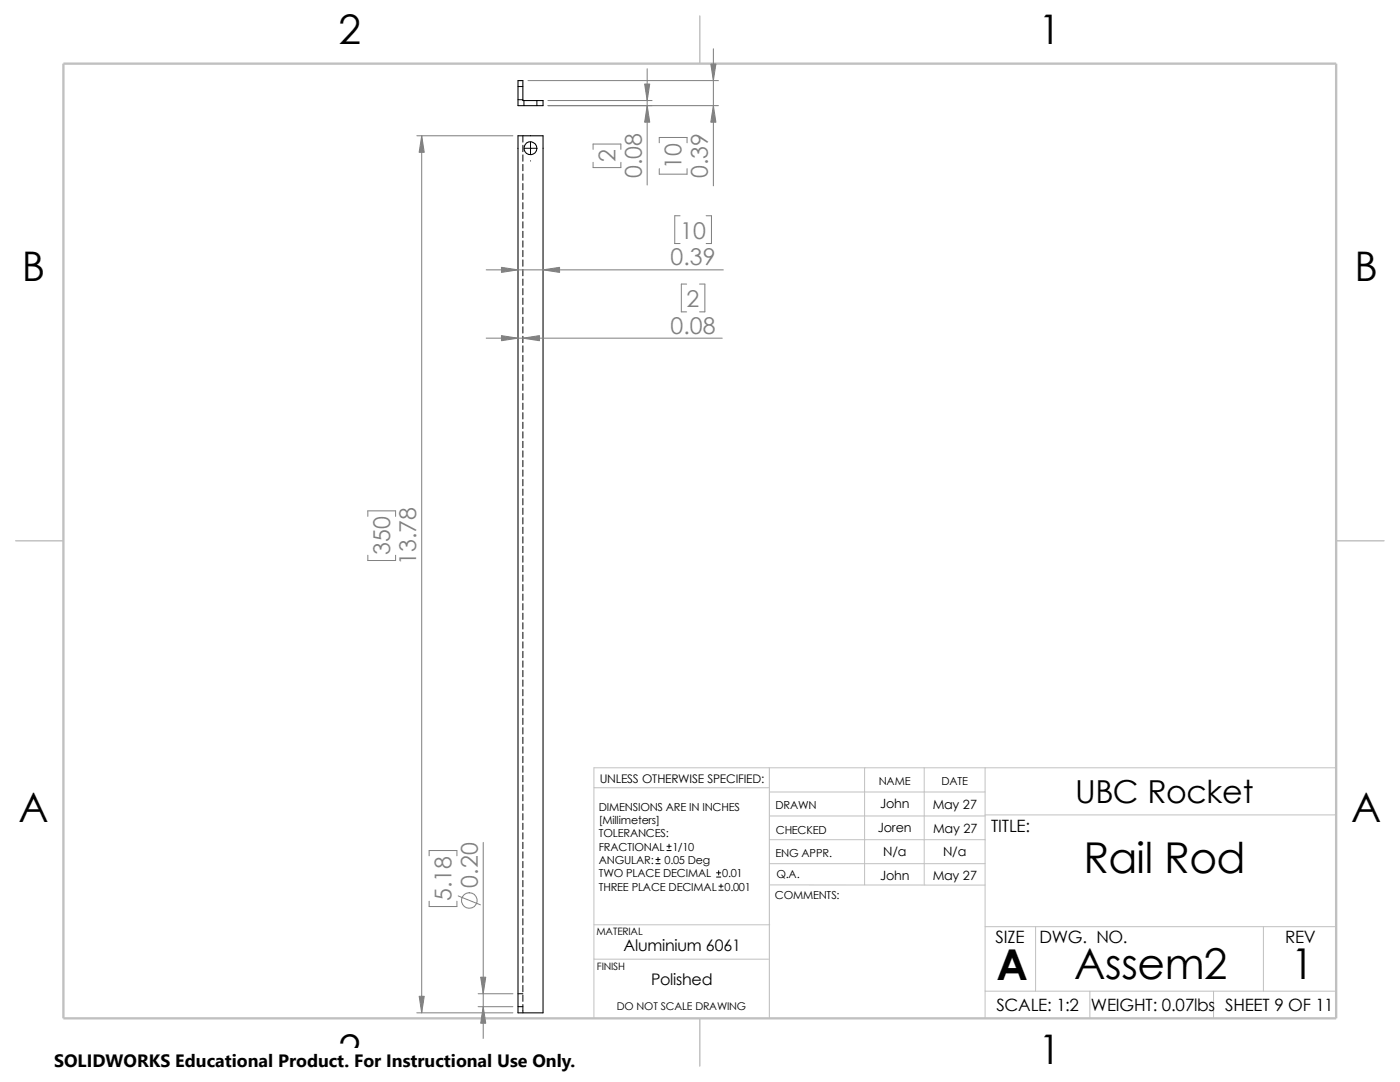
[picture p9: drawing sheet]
<svg xmlns="http://www.w3.org/2000/svg" width="279mm" height="216mm" viewBox="0 0 279 216" stroke-linecap="round" stroke-linejoin="round" font-family="sans-serif">
<g fill="none" stroke="#c0c0c0" stroke-width=".2">
<path d="M118.5 157.2h35M153.5 158h43.1M153.5 153.2v50M172.6 153.2v23.4M184.4 153.2v23.4M196.6 153.2v50M266.7 153.2h-148.2v50M153.5 172.3h43.1M153.5 176.6h43.1M153.5 162.8h43.1M153.5 167.6h43.1M196.6 162.6h70.1"/>
<path d="M118.5 184.5h35.1M118.5 191.4h35M196.6 184.9h70.1M196.6 197.8h70.1M206.7 184.9v12.9M217.5 197.8v5.4M242.2 197.8v5.4M252.1 184.9v12.9"/>
</g>
<path d="M139.7 3.2v9.5M3.1 107.9h9.6M266.7 107.9h9.5M139.7 203.2v9.5" fill="none" stroke="#c0c0c0" stroke-width=".21"/>
<path d="M12.7 12.7h254v190.5h-254z" fill="none" stroke="#c0c0c0" stroke-width=".47"/>
<g fill="none" stroke="#000" stroke-width=".2">
<path d="M103.4 19.9h1M103.4 17.3h1M103.3 29.6h.1M104.4 27.1v1.3M104.4 29v1.3M104.4 30.9v1.3M104.4 32.8v1.3M104.4 34.7v1.3M104.4 36.6v1.3M104.4 38.5v1.3M104.6 20.1v1M104.6 29.6h2.5"/>
<path d="M105.9 27.1h.1M105.9 28.3v2.5M105.9 32.1h.1M107.1 20.1v1M108.4 29.6h.1M104.4 40.4v1.3M104.4 42.3v1.3M104.4 44.2v1.3M104.4 46.1v1.3M104.4 48v1.3M104.4 50v1.2M104.4 51.9v1.2"/>
<path d="M104.4 53.8v1.2M104.4 55.7v1.2M104.4 57.6v1.2M104.4 59.5v1.2M104.4 61.4v1.3M104.4 63.3v1.3M104.4 65.2v1.3M104.4 67.1v1.3M104.4 69v1.3M104.4 70.9v1.3M104.4 72.8v1.3M104.4 74.7v1.3"/>
<path d="M104.4 76.6v1.3M104.4 78.5v1.3M104.4 80.4v1.3M104.4 82.3v1.3M104.4 84.2v1.3M104.4 86.1v1.3M104.4 88.1v1.2M104.4 90v1.2M104.4 91.9v1.2M104.4 93.8v1.2M104.4 95.7v1.2M104.4 97.6v1.2"/>
<path d="M104.4 99.5v1.3M104.4 101.4v1.3M104.4 103.3v1.3M104.4 105.2v1.3M104.4 107.1v1.3M104.4 109v1.3M104.4 110.9v1.3M104.4 112.8v1.3M104.4 114.7v1.3M104.4 116.6v1.3M104.4 118.5v1.3M104.4 120.4v1.3"/>
<path d="M104.4 122.3v1.3M104.4 124.2v1.3M104.4 126.2v1.2M104.4 128.1v1.2M104.4 130v1.2M104.4 131.9v1.2M104.4 133.8v1.2M104.4 135.7v1.2M104.4 137.6v1.3M104.4 139.5v1.3M104.4 141.4v1.3M104.4 143.3v1.3"/>
<path d="M104.4 145.2v1.3M104.4 147.1v1.3M104.4 149v1.3M104.4 150.9v1.3M104.4 152.8v1.3M104.4 154.7v1.3M104.4 156.6v1.3M104.4 158.5v1.3M104.4 160.4v1.3M104.4 162.3v1.3M104.4 164.3v1.2M104.4 166.2v1.2"/>
<path d="M104.4 168.1v1.2M104.4 170v1.2M104.4 171.9v1.2M104.4 173.8v1.2M104.4 175.7v1.3M104.4 177.6v1.3M104.4 179.5v1.3M130.9 172.3h.8M130.9 171.5h.8M131.3 171.1v.8M133.1 169.7h.8M133.1 168.9h.8"/>
<path d="M133.5 168.4v.9M143 175h.8M143 174.2h.8M143.4 173.7v.9M143.5 177.6h.8M143.5 176.8h.8M143.9 176.4v.8M103.4 198.3h1M104.4 181.4v1.3M104.4 183.3v1.3M104.4 185.2v1.3M104.4 187.1v1.3"/>
<path d="M104.4 189v1.3M104.4 190.9v1.3M104.4 192.8v1.3M104.4 194.7v1.3M104.4 196.6v1.3M104.4 198.5v1.3M103.4 200.9h1M104.4 200.4v1.7"/>
</g>
<g fill="none" stroke="#000" stroke-width=".21">
<path d="M103.4 16.1h1v4h4v1h-5zM103.4 27.1h5v175h-5z"/>
<circle cx="105.8" cy="29.6" r="1.3"/>
</g>
<g fill="none" stroke="#808080" stroke-width=".2">
<path d="M105.4 16.1h38M129.2 13.7v23.2M142.4 9.7v27.4M83.2 27.1h19.2M84.2 27.1v175M109.3 21.1h34.1M109.3 20.1h20.8M118.4 29.8v-1.1h5.5v1.1M118.4 32.4v1h5.5v-1M131.6 28.5v-1.1h5.5v1.1M131.6 33.7v1.1h5.5v-1.1M97 53.8h47.4"/>
<path d="M135.7 43.1h-1v5.5h1M137 56.7h-1v5.5h1M139.6 56.7h1.1v5.5h-1.1M140.9 43.1h1.1v5.5h-1.1M97 67.5h47.1M73.4 103v-1.1h5.6v1.1M73.4 110.8v1h5.6v-1M85.6 170.8v-1.1h5.6v1.1M85.6 179.8v1.1h5.6v-1.1M91.4 178.8l4.5 1.8M96.4 168.1v39.1M95.4 198.3h7"/>
<path d="M83.2 202.1h19.2M95.4 200.9h7"/>
<circle cx="93.7" cy="179.7" r="1.55"/>
</g>
<g fill="#808080" stroke="#808080" stroke-width=".2">
<path d="M84.2 27.1l.5 3.3h-1z"/>
<path d="M83.7 198.8h1l-.5 3.3z"/>
<path d="M100.1 53.3l3.3 .5-3.3 .6z"/>
<path d="M108.4 53.8l3.3-.5v1.1z"/>
<path d="M100.1 67l3.3 .5-3.3 .5z"/>
<path d="M104.4 67.5l3.3-.5v1z"/>
<path d="M95.9 195h1l-.5 3.3z"/>
<path d="M96.4 200.9l.5 3.3h-1z"/>
<path d="M141.9 12.8h1l-.5 3.3z"/>
<path d="M142.4 21.1l.5 3.3h-1z"/>
<path d="M128.7 16.8h1l-.5 3.3z"/>
<path d="M129.2 21.1l.5 3.3h-1z"/>
</g>
<path d="M10.8 209.2h104.1v6.7h-104.1z" fill="#fff"/>
<g font-size="8.5">
<text x="216.2" y="174.1">Rail Rod</text>
<text x="198.8" y="195.5">A</text>
<text x="214.4" y="195.3">Assem2</text>
<text x="257.6" y="195.3">1</text>
</g>
<g font-size="8.1">
<text x="67.6" y="8.8">2</text>
<text x="207.3" y="8.8">1</text>
<text x="4.4" y="56.1">B</text>
<text x="270.3" y="56.1">B</text>
<text x="3.7" y="164.1">A</text>
<text x="269.6" y="164.1">A</text>
<text x="67.6" y="212.3">2</text>
<text x="207.3" y="212.3">1</text>
</g>
<text font-size="6.3" x="214.6" y="160.3">UBC Rocket</text>
<g font-size="4.6" fill="#808080">
<text x="122.8" y="32.4" transform="rotate(-90 122.8 32.4)">2</text>
<text x="128.1" y="35.6" transform="rotate(-90 128.1 35.6)">0.08</text>
<text x="136" y="33.7" transform="rotate(-90 136 33.7)">10</text>
<text x="141.3" y="35.6" transform="rotate(-90 141.3 35.6)">0.39</text>
<text x="135.7" y="47.7">10</text>
<text x="133.8" y="52.9">0.39</text>
<text x="137" y="61.3">2</text>
<text x="133.8" y="66.5">0.08</text>
<text x="77.9" y="110.8" transform="rotate(-90 77.9 110.8)">350</text>
<text x="83.1" y="112.7" transform="rotate(-90 83.1 112.7)">13.78</text>
<text x="90.1" y="179.8" transform="rotate(-90 90.1 179.8)">5.18</text>
<text x="95.3" y="177.2" transform="rotate(-90 95.3 177.2)">0.20</text>
</g>
<text font-size="3.6" x="10.8" y="213">SOLIDWORKS Educational Product. For Instructional Use Only.</text>
<g font-size="3.4">
<text x="197.8" y="166">TITLE:</text>
<text x="198.7" y="188.1">SIZE</text>
<text x="207.5" y="188.1">DWG. NO.</text>
<text x="256.5" y="188.2">REV</text>
<text x="198.8" y="201.7">SCALE: 1:2</text>
<text x="217.7" y="201.8">WEIGHT: 0.07lbs</text>
<text x="244.5" y="201.7">SHEET 9 OF 11</text>
</g>
<g font-size="3.2">
<text x="124.5" y="189.8">Aluminium 6061</text>
<text x="129.9" y="196.6">Polished</text>
</g>
<g font-size="2.5">
<text x="175.6" y="161.3">John</text>
<text x="186.1" y="161.4">May 27</text>
<text x="175.2" y="166.1">Joren</text>
<text x="186.2" y="166.2">May 27</text>
<text x="176.3" y="170.8">N/a</text>
<text x="188.2" y="170.8">N/a</text>
<text x="175.6" y="175.6">John</text>
<text x="186.1" y="175.6">May 27</text>
</g>
<text font-size="2.4" x="119.7" y="156.2">UNLESS OTHERWISE SPECIFIED:</text>
<g font-size="2.2">
<text x="119.5" y="161.8">DIMENSIONS ARE IN INCHES</text>
<text x="154.8" y="161.5">DRAWN</text>
<text x="175.4" y="156.7">NAME</text>
<text x="187.9" y="156.7">DATE</text>
<text x="119.5" y="164.4">[Millimeters]</text>
<text x="119.5" y="167.1">TOLERANCES:</text>
<text x="154.8" y="166.3">CHECKED</text>
<text x="119.5" y="169.8">FRACTIONAL 1/10</text>
<text x="119.5" y="172.4">ANGULAR:</text>
<text x="132.6" y="172.4">0.05 Deg</text>
<text x="154.8" y="171">ENG APPR.</text>
<text x="119.5" y="175">TWO PLACE DECIMAL</text>
<text x="119.5" y="177.7">THREE PLACE DECIMAL 0.001</text>
<text x="144.1" y="175">0.01</text>
<text x="154.6" y="179.5">COMMENTS:</text>
<text x="154.9" y="175.2">Q.A.</text>
</g>
<text font-size="2.1" x="123.1" y="201.6">DO NOT SCALE DRAWING</text>
<g font-size="2">
<text x="119" y="186.6">MATERIAL</text>
<text x="119.1" y="193.5">FINISH</text>
</g>
</svg>
